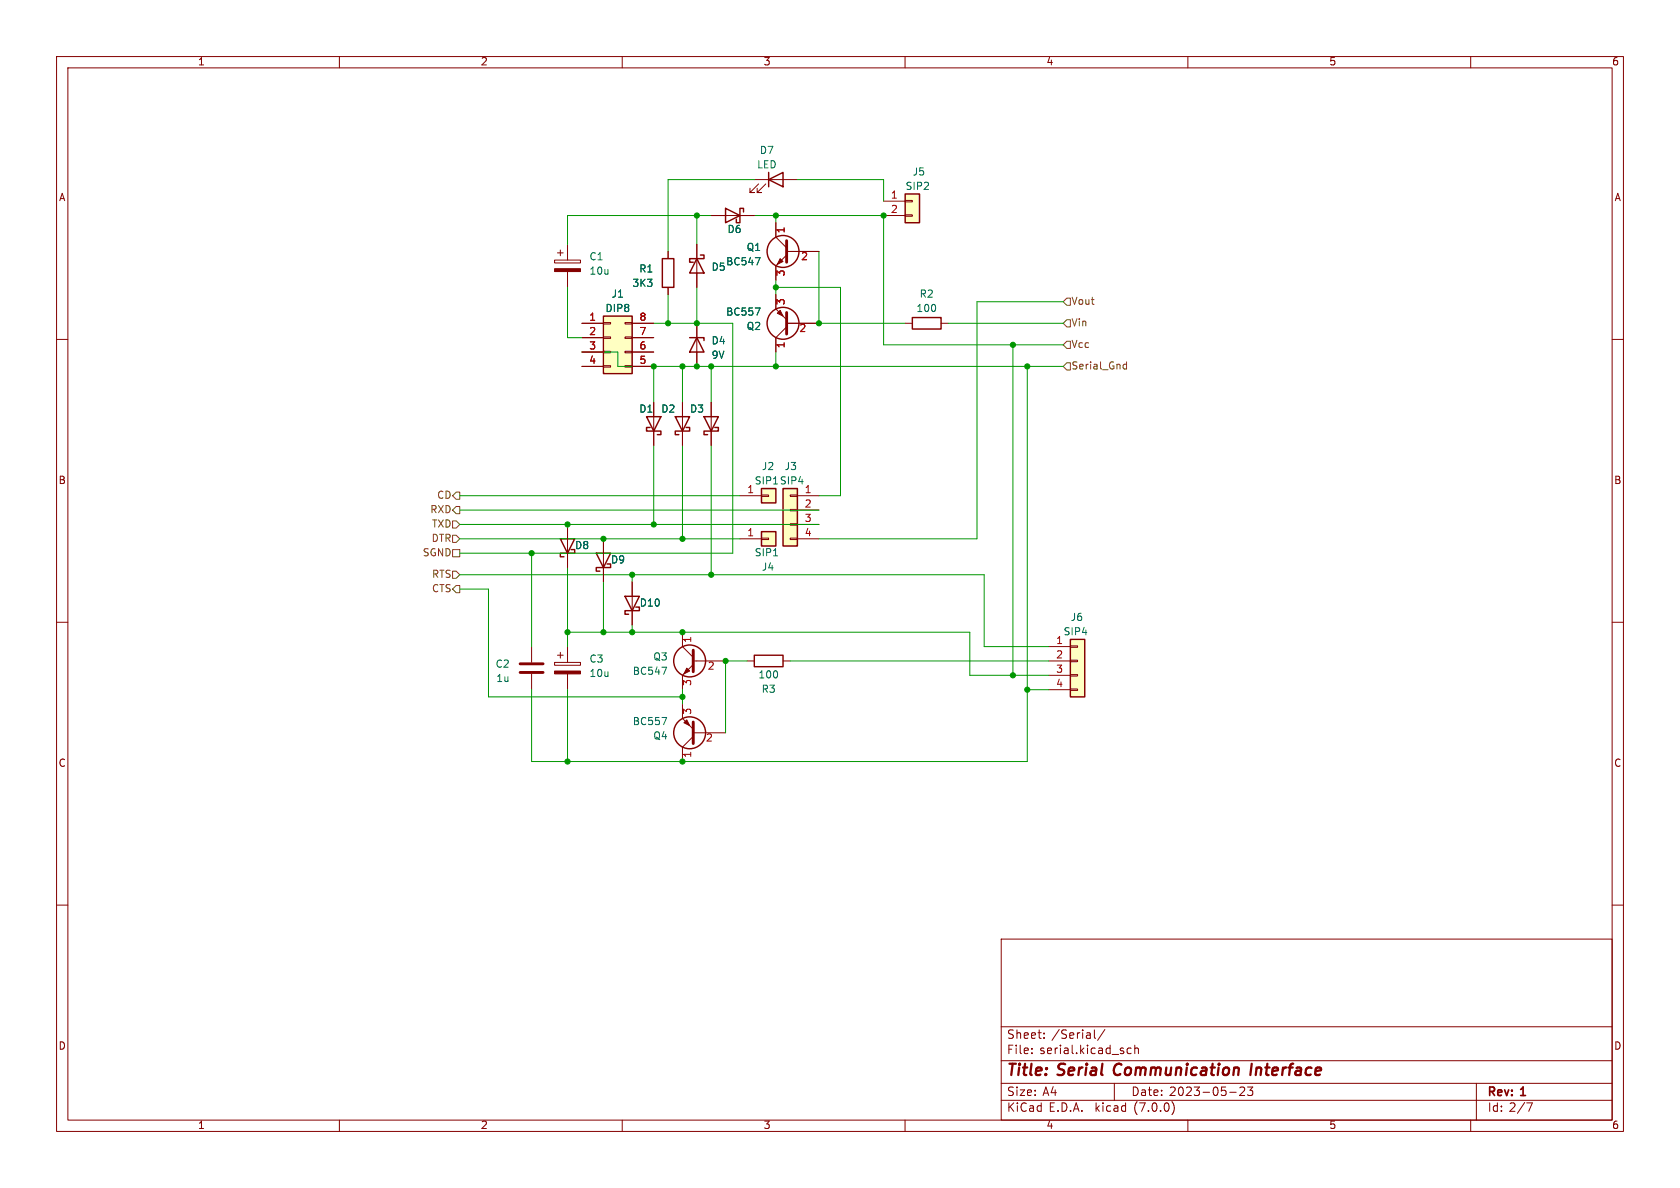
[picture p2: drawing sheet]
<svg xmlns="http://www.w3.org/2000/svg" width="297mm" height="210mm" viewBox="0 0 297 210" stroke-linecap="round" stroke-linejoin="round" font-family="sans-serif">
<g fill="none" stroke="#840000" stroke-width=".18">
<path d="M10 10h277v190h-277zM12 12h273v186h-273zM60 10v2M110 10v2M160 10v2M210 10v2M260 10v2M125.7 38.1h7.6M133.3 31.8h7.7M134.1 32.5l-1.5 1.5h.7h-.7v-.7M135.4 32.5l-1.5 1.5h.7h-.7v-.7M137.2 39.4v2.5l1.9 1.9"/>
<path d="M156.2 38.1h3.8M156.2 35.6h3.8M160 38h1.3v.2h-1.3zM160 35.4h1.3v.3h-1.3zM10 60h2M98 46h4.6v.5h-4.6zM98.6 44.7h1M99.1 44.2v1M100.3 43.2v2.8M100.3 48v2.8M102.9 57.2h3.8M102.9 59.7h3.8"/>
<path d="M106.7 59.6h1.2v.2h-1.2zM106.7 57h1.2v.3h-1.2zM110.5 59.6h1.3v.2h-1.3zM110.5 57h1.3v.3h-1.3zM111.8 57.2h3.8M111.8 59.7h3.8M118.1 44.5v1.2M118.1 50.8v1.3M123.2 43.2v7.6M123.2 57.2v7.6M137.2 52.1v2.5l1.9 1.9M139.1 45.1l-1.9 1.9v2.5"/>
<path d="M139.1 57.2h5.7M139.1 57.8l-1.9 1.9v2.5M139.1 44.5h5.7M160 57.2h1.3M166.4 57.2h1.2M285 60h2M102.9 62.2h3.8M102.9 64.8h3.8M106.7 64.6h1.2v.3h-1.2zM106.7 62.1h1.2v.3h-1.2zM110.5 64.6h1.3v.3h-1.3zM110.5 62.1h1.3v.3h-1.3z"/>
<path d="M111.8 62.2h3.8M111.8 64.8h3.8M115.6 71.1v7.6M120.6 71.1v7.6M125.7 71.1v7.6M100.3 92.7v7.6M106.7 95.3v7.6M130.8 95.3h3.8M130.8 87.6h3.8M134.6 95.1h1.3v.3h-1.3zM134.6 87.5h1.3v.3h-1.3zM139.7 95.1h1.3v.3h-1.3z"/>
<path d="M139.7 92.6h1.3v.2h-1.3zM139.7 90h1.3v.3h-1.3zM139.7 87.5h1.3v.3h-1.3zM141 95.3h3.8M141 87.6h3.8M141 90.2h3.8M141 92.7h3.8M10 110h2M94 114.3v2.8M94 119.1v2.8M98 117.1h4.6v.5h-4.6zM98.6 115.8h1"/>
<path d="M99.1 115.3v1M100.3 114.3v2.8M100.3 119.1v2.8M111.8 102.9v7.6M120.6 111.8v2.5l2 1.9M122.6 117.5l-2 1.9v2.5M122.6 116.8h5.7M132.1 116.8h1.2M138.4 116.8h1.3M185.4 114.3h3.8M185.4 116.8h3.8M185.4 119.4h3.8"/>
<path d="M189.2 119.3h1.3v.2h-1.3zM189.2 116.7h1.3v.3h-1.3zM189.2 114.2h1.3v.2h-1.3zM285 110h2M120.6 124.5v2.5l2 1.9M122.6 130.2l-2 1.9v2.5M122.6 129.5h5.7M185.4 121.9h3.8M189.2 121.8h1.3v.2h-1.3zM10 160h2M285 160h2M177 166h108v32h-108z"/>
<path d="M60 198v2M110 198v2M160 198v2M177 194.5h108M177 191.5h108M177 187.5h108M177 181.5h108M182.4 186.1v.2M182.4 185.3v.2M184.6 183.4v.2M184.6 182.6v.2M193.5 182.1v1.2l.2 .3"/>
<path d="M195.3 182l-1.3 1.9M197 191.5v3M200 185.3h-.5l-.2 .2v.5l.1 .2h.6M200.6 185.4l.2-.1h.4l.1 1M200.6 184.8v1.5M207.2 194.8a1.74 1.74 0 0 1 0 2.2M210 198v2M217.4 193.1h1.1M219.2 192.3l.6-.1 .2 .1v.3l-.9 1.1h.9M220.5 192.2h1l-.5 .5 .4 .2v.6l-.2 .2h-.4l-.3-.2M260 198v2M261 191.5v6.5"/>
<path d="M269.9 195h1l-.6 1.5"/>
</g>
<path d="M196.9 188.9v.7M221.3 188l-.3 2" fill="none" stroke="#840000" stroke-width=".4"/>
<g fill="#ffffc2" stroke="#ffffc2" stroke-width=".18">
<path d="M189.2 113h2.6v10.2h-2.6z"/>
<path d="M160 34.3h2.6v5.1h-2.6z"/>
<path d="M134.6 94h2.6v2.5h-2.6z"/>
<path d="M106.7 55.9h5.1v10.1h-5.1z"/>
<path d="M138.4 86.4h2.6v10.1h-2.6z"/>
<path d="M134.6 86.4h2.6v2.5h-2.6z"/>
</g>
<g fill="none" stroke="#840000" stroke-width=".25">
<path d="M128.3 36.8l2.5 1.3-2.5 1.3zM131.4 37.5v-.7h-.6v2.6h-.6v-.7M135.9 31.8l2.5-1.3v2.5zM135.9 30.5v2.5M160 34.3h2.6v5.1h-2.6zM106.7 55.9h5.1v10.1h-5.1zM117.1 45.7h2v5.1h-2zM121.9 59.7h2.6v.5M123.2 59.7l1.3 2.5h-2.6zM123.2 45.7l1.3 2.6h-2.6zM123.8 45.1h.7v.6h-2.6v.7h.7M161.3 56.1h5.1v2.1h-5.1z"/>
<path d="M114.3 73.7h2.5l-1.2 2.5zM114.9 75.6h-.6v.6h2.5v.6h-.6M119.4 73.7h2.5l-1.3 2.5zM121.3 75.6h.6v.6h-2.5v.6h.6M124.5 73.7h2.5l-1.3 2.5zM126.4 75.6h.6v.6h-2.5v.6h.6M99.1 95.3h2.5l-1.3 2.5zM101 97.2h.6v.6h-2.5v.6h.6M105.4 97.8h2.5l-1.2 2.5zM107.3 99.7h.6v.6h-2.5v.7h.6M134.6 94h2.6v2.5h-2.6zM134.6 86.4h2.6v2.5h-2.6z"/>
<path d="M138.4 86.4h2.6v10.1h-2.6zM110.5 105.4h2.5l-1.2 2.6zM112.4 107.3h.6v.7h-2.5v.6h.6M133.3 115.8h5.1v2.1h-5.1zM189.2 113h2.6v10.2h-2.6z"/>
<circle cx="138.4" cy="44.4" r="2.82"/>
<circle cx="138.4" cy="57.1" r="2.82"/>
<circle cx="121.9" cy="116.8" r="2.82"/>
<circle cx="121.9" cy="129.5" r="2.82"/>
</g>
<path d="M139.1 55.2v3.9M139.1 42.5v3.9M91.9 118.9h4.1M91.9 117.3h4.1M122.6 114.9v3.8M122.6 127.6v3.8" fill="none" stroke="#840000" stroke-width=".51"/>
<g fill="#840000" stroke="#840000" stroke-width=".18">
<path d="M98 47.5h4.6v.5h-4.6z"/>
<path d="M98 118.6h4.6v.5h-4.6z"/>
<path d="M120.9 127.8l.5-.5 .5 1z"/>
<path d="M137.4 55.4l.5-.5 .5 1z"/>
<path d="M121.4 118.1l.5 .5-1 .5z"/>
<path d="M137.9 45.7l.5 .5-1 .5z"/>
</g>
<path d="M133.5 54.4h.9l-.6 1.3M133.5 45.6h.9l-.6 1.2M136.7 98.3h.8M117 117.9h.9l-.6 1.3M117 126.8h.9l-.6 1.3" fill="none" stroke="#006464" stroke-width=".18"/>
<g fill="none" stroke="#725600" stroke-width=".18">
<path d="M188.6 52.7h.6v1.3h-.6l-.6-.7zM188.6 56.5h.6v1.3h-.6l-.6-.6zM188.6 64.1h.6v1.3h-.6l-.6-.6zM188.6 60.3h.6v1.3h-.6l-.6-.6zM198.7 65.2h.5M198.7 64.5h.5M199.2 64v1.2M80 94.6h.6l.7 .7-.7 .6h-.6zM80 97.2h1.3v1.2h-1.3zM80 92.1h.6l.7 .6-.7 .6h-.6zM80.6 89.5h.7v1.3h-.7l-.6-.6zM80.6 87h.7v1.3h-.7l-.6-.7z"/>
<path d="M80 104.1l.6-.6h.7v1.3h-.7zM80 101h.6l.7 .6-.7 .6h-.6z"/>
</g>
<g fill="none" stroke="#009600" stroke-width=".18">
<path d="M123.2 38.1v5.1M125.7 38.1h-25.4v5.1M133.3 31.8h-15.2v12.7M133.3 38.1h22.9v22.9h31.8M137.2 38.1v1.3M141 31.8h15.2v3.8M100.3 50.8v8.9h2.6M115.6 57.2h13.9v40.6h-48.2M118.1 52.1v5.1M123.2 50.8v6.4M137.2 49.5v2.6M137.2 50.8h11.4v36.8h-3.8"/>
<path d="M144.8 44.5v12.7h15.2M167.6 57.2h20.4M188 53.3h-15.3v42h-27.9M102.9 62.2h6.3v2.6h78.8M115.6 64.8v6.3M115.6 78.7v14M120.6 64.8v6.3M120.6 78.7v16.6M125.7 64.8v6.3M125.7 78.7v22.9M137.2 62.2v2.6M179.1 61v58.4"/>
<path d="M181.6 64.8v69.8h-87.6v-12.7M81.3 95.3h49.5M81.3 92.7h63.5M81.3 87.6h49.5M81.3 90.2h63.5M94 97.8v16.5M81.3 104.1h5.1v19.1h34.2M81.3 101.6h92.7v12.7h11.4M100.3 111.8h71.1v7.6h14M100.3 100.3v14M106.7 102.9v8.9M111.8 101.6v1.3"/>
<path d="M111.8 110.5v1.3M132.1 116.8h-3.8v12.7M139.7 116.8h45.7M100.3 121.9v12.7M120.6 121.9v2.6M181.6 121.9h3.8"/>
</g>
<g fill="#009600" stroke="#009600" stroke-width=".18">
<circle cx="125.7" cy="101.6" r=".46"/>
<circle cx="115.6" cy="92.7" r=".46"/>
<circle cx="106.7" cy="95.3" r=".46"/>
<circle cx="120.6" cy="95.3" r=".46"/>
<circle cx="111.8" cy="101.6" r=".46"/>
<circle cx="120.6" cy="64.8" r=".46"/>
<circle cx="123.2" cy="64.8" r=".46"/>
<circle cx="125.7" cy="64.8" r=".46"/>
<circle cx="115.6" cy="64.8" r=".46"/>
<circle cx="118.1" cy="57.2" r=".46"/>
<circle cx="137.2" cy="64.8" r=".46"/>
<circle cx="123.2" cy="57.2" r=".46"/>
<circle cx="181.6" cy="64.8" r=".46"/>
<circle cx="179.1" cy="119.4" r=".46"/>
<circle cx="181.6" cy="121.9" r=".46"/>
<circle cx="111.8" cy="111.8" r=".46"/>
<circle cx="106.7" cy="111.8" r=".46"/>
<circle cx="94" cy="97.8" r=".46"/>
<circle cx="100.3" cy="92.7" r=".46"/>
<circle cx="123.2" cy="38.1" r=".46"/>
<circle cx="144.8" cy="57.2" r=".46"/>
<circle cx="137.2" cy="50.8" r=".46"/>
<circle cx="137.2" cy="38.1" r=".46"/>
<circle cx="156.2" cy="38.1" r=".46"/>
<circle cx="179.1" cy="61" r=".46"/>
<circle cx="120.6" cy="134.6" r=".46"/>
<circle cx="120.6" cy="123.2" r=".46"/>
<circle cx="128.3" cy="116.8" r=".46"/>
<circle cx="120.6" cy="111.8" r=".46"/>
<circle cx="100.3" cy="134.6" r=".46"/>
<circle cx="100.3" cy="111.8" r=".46"/>
</g>
<g font-size="2.8" fill="#840000">
<text x="178" y="190.8">Title:</text>
<text x="187.1" y="190.8">Serial</text>
<text x="197.6" y="190.8">Communication</text>
<text x="222.4" y="190.8">Interface</text>
</g>
<g font-size="2.1" fill="#840000">
<text x="178" y="183.9">Sheet:</text>
<text x="185.9" y="183.9">/Serial/</text>
<text x="178" y="186.6">File:</text>
<text x="183.8" y="186.6">serial.kicad_sch</text>
<text x="178" y="196.8">KiCad</text>
<text x="178" y="194">Size:</text>
<text x="184.3" y="194">A4</text>
<text x="185.4" y="196.8">E.D.A.</text>
<text x="193.7" y="196.8">kicad</text>
<text x="200" y="194">Date:</text>
<text x="200.6" y="196.8">(7.0.0)</text>
<text x="206.7" y="194">2023-05-23</text>
<text x="263" y="194.2">Rev:</text>
<text x="263" y="196.8">Id: 2/7</text>
<text x="269" y="194.2">1</text>
</g>
<g font-size="1.8" fill="#840000">
<text x="35" y="11.8">1</text>
<text x="85" y="11.8">2</text>
<text x="135" y="11.8">3</text>
<text x="185" y="11.8">4</text>
<text x="235" y="11.8">5</text>
<text x="285" y="11.8">6</text>
<text x="10.4" y="35.8">A</text>
<text x="285.4" y="35.8">A</text>
<text x="10.3" y="85.8">B</text>
<text x="285.3" y="85.8">B</text>
<text x="10.3" y="135.8">C</text>
<text x="285.3" y="135.8">C</text>
<text x="10.3" y="185.8">D</text>
<text x="285.3" y="185.8">D</text>
<text x="35" y="199.8">1</text>
<text x="85" y="199.8">2</text>
<text x="135" y="199.8">3</text>
<text x="185" y="199.8">4</text>
<text x="235" y="199.8">5</text>
<text x="285" y="199.8">6</text>
</g>
<g font-size="1.8" fill="#006464">
<text x="134.3" y="27.5">D7</text>
<text x="133.8" y="30">LED</text>
<text x="160" y="33.8">SIP2</text>
<text x="161.3" y="31.3">J5</text>
<text x="128.6" y="41.5">D6</text>
<text x="104.1" y="46.3">C1</text>
<text x="128.3" y="47.2">BC547</text>
<text x="131.9" y="44.6">Q1</text>
<text x="104.1" y="48.8">10u</text>
<text x="108.1" y="52.9">J1</text>
<text x="111.7" y="51">3K3</text>
<text x="113" y="48.5">R1</text>
<text x="125.7" y="48.1">D5</text>
<text x="162.5" y="52.9">R2</text>
<text x="107" y="55.4">DIP8</text>
<text x="128.3" y="56.1">BC557</text>
<text x="131.9" y="58.6">Q2</text>
<text x="162" y="55.4">100</text>
<text x="125.7" y="61.2">D4</text>
<text x="125.7" y="63.7">9V</text>
<text x="113" y="73.2">D1</text>
<text x="116.8" y="73.2">D2</text>
<text x="121.9" y="73.2">D3</text>
<text x="134.6" y="83.4">J2</text>
<text x="138.7" y="83.4">J3</text>
<text x="133.4" y="85.9">SIP1 SIP4</text>
<text x="101.6" y="97.3">D8</text>
<text x="108" y="99.9">D9</text>
<text x="133.4" y="98.6">SIP1</text>
<text x="134.6" y="101.2">J4</text>
<text x="113" y="107.5">D10</text>
<text x="188" y="112.6">SIP4</text>
<text x="189.2" y="110">J6</text>
<text x="87.6" y="118.3">C2</text>
<text x="104.1" y="117.4">C3</text>
<text x="104.1" y="120">10u</text>
<text x="111.8" y="119.6">BC547</text>
<text x="115.4" y="117">Q3</text>
<text x="87.7" y="120.8">1u</text>
<text x="134" y="120.2">100</text>
<text x="134.6" y="122.7">R3</text>
<text x="111.8" y="128.5">BC557</text>
<text x="115.4" y="131">Q4</text>
</g>
<g font-size="1.8" fill="#a90000">
<text x="157.4" y="35.3">1</text>
<text x="139.1" y="41.3" transform="rotate(-90 139.1 41.3)">1</text>
<text x="157.4" y="37.8">2</text>
<text x="141.6" y="46.4">2</text>
<text x="139.1" y="48.9" transform="rotate(-90 139.1 48.9)">3</text>
<text x="104.1" y="56.9">1</text>
<text x="104.1" y="59.4">2</text>
<text x="113" y="59.4">7</text>
<text x="113" y="56.9">8</text>
<text x="139.1" y="54" transform="rotate(-90 139.1 54)">3</text>
<text x="141.3" y="59.1">2</text>
<text x="104.1" y="62">3</text>
<text x="104.1" y="64.5">4</text>
<text x="113" y="64.5">5</text>
<text x="113" y="62">6</text>
<text x="139.1" y="61.6" transform="rotate(-90 139.1 61.6)">1</text>
<text x="132" y="87.4">1</text>
<text x="142.2" y="87.4">1</text>
<text x="142.2" y="89.9">2</text>
<text x="132" y="95">1</text>
<text x="142.2" y="92.5">3</text>
<text x="142.2" y="95">4</text>
<text x="122.6" y="113.7" transform="rotate(-90 122.6 113.7)">1</text>
<text x="125.1" y="118.7">2</text>
<text x="186.7" y="114">1</text>
<text x="186.7" y="116.6">2</text>
<text x="186.7" y="119.1">3</text>
<text x="122.6" y="121.3" transform="rotate(-90 122.6 121.3)">3</text>
<text x="186.7" y="121.7">4</text>
<text x="122.6" y="126.4" transform="rotate(-90 122.6 126.4)">3</text>
<text x="124.7" y="131.4">2</text>
<text x="122.6" y="134" transform="rotate(-90 122.6 134)">1</text>
</g>
<g font-size="1.8" fill="#725600">
<text x="189.4" y="54.2">Vout</text>
<text x="189.4" y="58">Vin</text>
<text x="189.4" y="65.6">Serial_Gnd</text>
<text x="189.4" y="61.8">Vcc</text>
<text x="77.2" y="88.5">CD</text>
<text x="75.9" y="91">RXD</text>
<text x="76.2" y="93.5">TXD</text>
<text x="74.6" y="98.6">SGND</text>
<text x="76.2" y="96.1">DTR</text>
<text x="76.2" y="105">CTS</text>
<text x="76.2" y="102.4">RTS</text>
</g>
</svg>
